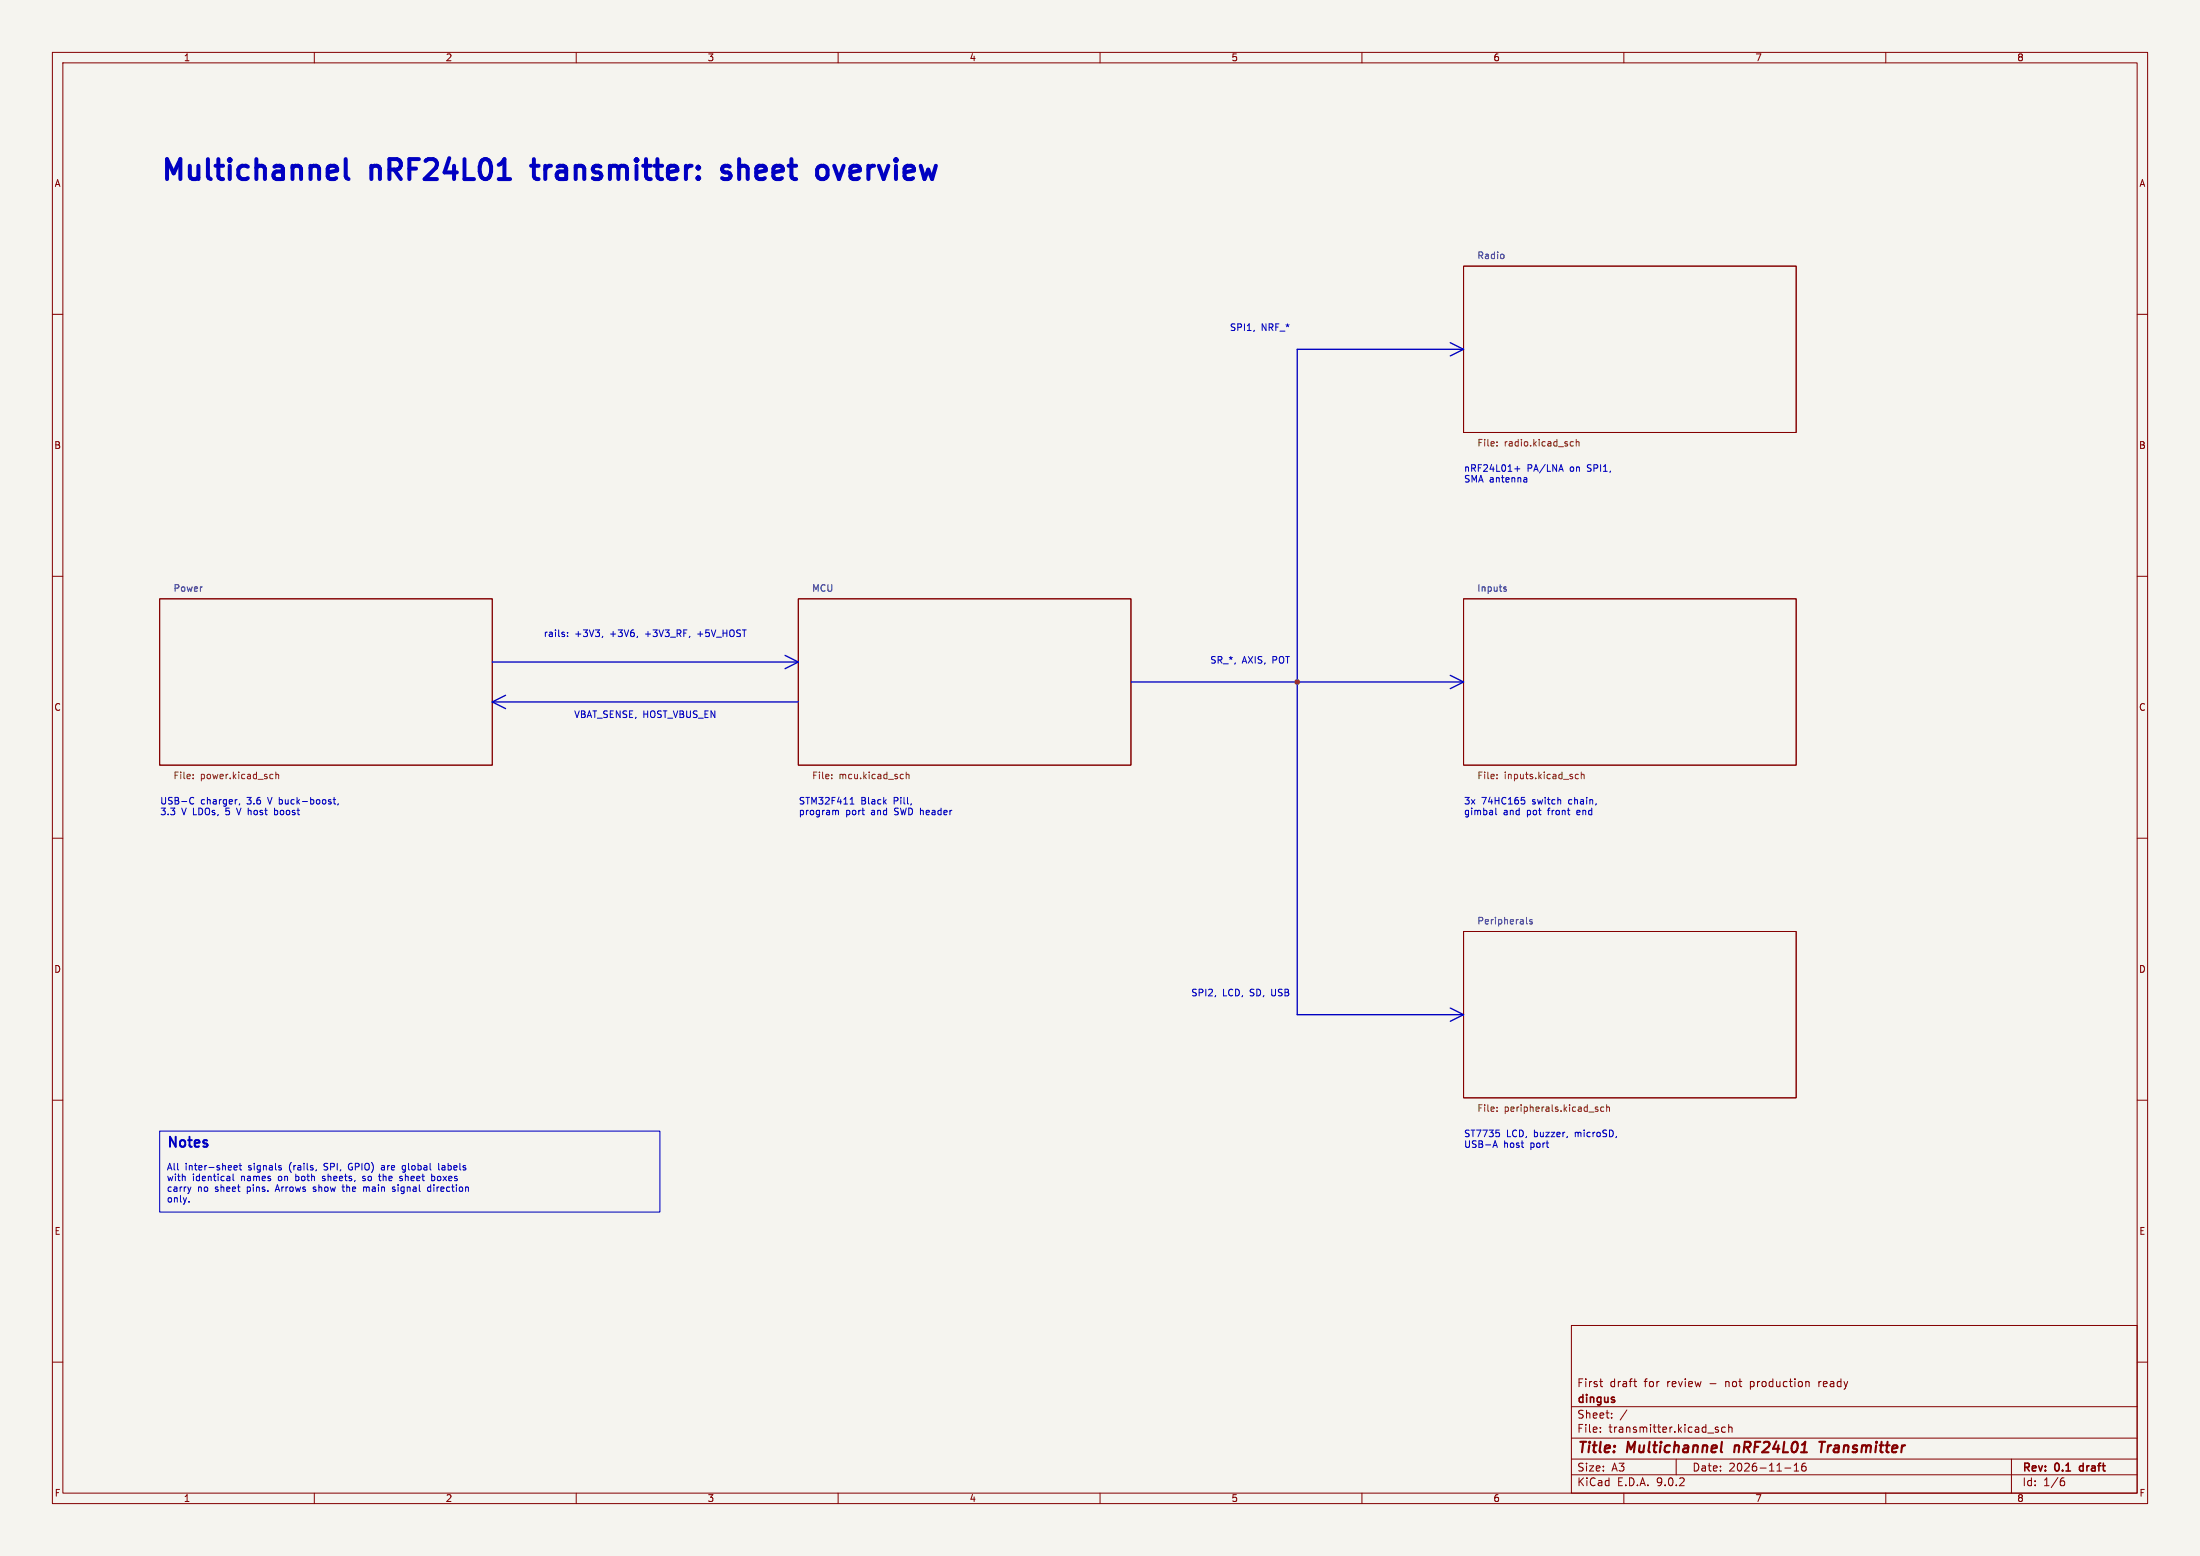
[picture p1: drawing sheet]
<svg xmlns="http://www.w3.org/2000/svg" width="420mm" height="297mm" viewBox="0 0 420 297" stroke-linecap="round" stroke-linejoin="round" font-family="sans-serif">
<path d="M0 0h420v297h-420z" fill="#f5f4ef" stroke="#f5f4ef" stroke-width=".19"/>
<g fill="none" stroke="#840000" stroke-width=".19">
<path d="M10 10h400v277h-400zM12 12h396v273h-396zM60 10v2M110 10v2M160 10v2M210 10v2M260 10v2M310 10v2M360 10v2M279.4 50.8h63.5v31.8h-63.5zM10 60h2M408 60h2"/>
<path d="M10 110h2M30.5 114.3h63.5v31.8h-63.5zM152.4 114.3h63.5v31.8h-63.5zM279.4 114.3h63.5v31.8h-63.5zM408 110h2M10 160h2M408 160h2M279.4 177.8h63.5v31.8h-63.5zM10 210h2M408 210h2M300 253h108v32h-108zM10 260h2"/>
<path d="M300 278.5h108M300 274.5h108M300 268.5h108M305.4 263.7h.5M305.5 273.2v.2M305.5 272.5v.1M305.7 264.6l.2 .1M307.7 270.5v.2M307.7 269.8v.1M310.6 269.1l-1.3 1.9M311.9 263.7h.5M312.1 264.5l.3 .2"/>
<path d="M320 278.5v3M328 272.5l-.3-.1-.3 .2 .1 .2 .5 .2v.3h-.6M329.4 272.5l-.5-.1-.2 .3 .1 .6h.6M330 272.5l.2-.1 .4 .1 .1 .9M330 271.9v1.5M342.5 279.7l.4-.4v1.5M344.7 279.3a.59 .59 0 0 0-.8 .6v.6l.2 .2 .4 .1 .2-.2 .1-.5-.1-.2h-.5l-.3 .2M344.9 263.7l.4 .1 .1 .1v.8M347.2 263.7v1M347.4 263.8l-.2 .2M384 278.5v6.5M408 260h2"/>
<path d="M60 285v2M110 285v2M160 285v2M210 285v2M260 285v2M300 281.5h108M310 285v2M340.7 280.2h1.2M342.5 280.8h.9M360 285v2M393.6 282.7h.4l.2 .2-.1 .5-.5 .2M394 282.1l-.4 .1"/>
</g>
<path d="M397 279.9v.7" fill="none" stroke="#840000" stroke-width=".3"/>
<path d="M331.2 275.9l-.2 1.3M347.3 275.2h1.1M347.9 275.2l-.3 2" fill="none" stroke="#840000" stroke-width=".4"/>
<path d="M287.1 48.6v.6M287.2 112.4l.3 .1 .1 .2-.4 .2M287.2 112l.3 .1M291.4 176.2l.2 .2M292.5 175.6l-.3-.1-.2 .2 .1 .2 .4 .1v.3h-.5" fill="none" stroke="#006464" stroke-width=".19"/>
<g fill="none" stroke="#725600" stroke-width=".19">
<path d="M285.8 85v.1M285.8 84.4v.1M299.9 85.1h.5M299.9 84.4h.5M300.9 84.4l.2-.1 .3 .1 .1 .7M300.9 83.9v1.2M36.9 148.5v.1M36.9 147.9v.1M51.7 147.8l.4 .1M52.1 148.6h-.4M52.7 147.9l.1-.1 .3 .1 .1 .7M52.7 147.4v1.2"/>
<path d="M158.8 148.5v.1M158.8 147.9v.1M172.3 147.8l.2 .1M172.5 148.6h-.2M173 147.9l.2-.1 .3 .1v.7M173 147.4v1.2M285.8 147.9v.1M285.8 148.5v.1M300.7 148.4l.3 .2h.3M301.3 147.9l-.3-.1-.3 .2M301.9 147.9l.2-.1 .3 .1v.7M301.9 147.4v1.2"/>
<path d="M285.8 211.4v.1M285.8 212v.1M304.7 211.7l.3 .1 .1 .2-.4 .1M304.7 211.3l.3 .1M306.2 211.4l-.4-.1-.2 .2 .1 .6h.5M306.7 211.4l.2-.1 .3 .1 .1 .7M306.7 210.9v1.2"/>
</g>
<path d="M276.9 65.4l2.5 1.3-2.5 1.2M279.4 66.7h-31.8v127h31.8M94 126.4h58.4M94 134h58.4M96.5 132.7l-2.5 1.3 2.5 1.3M149.9 125.1l2.5 1.3-2.5 1.2M215.9 130.2h63.5M276.9 128.9l2.5 1.3-2.5 1.2M276.9 192.4l2.5 1.3-2.5 1.2" fill="none" stroke="#0000c2" stroke-width=".25"/>
<path d="M33.5 217v1.9l-1-1.9v1.9M36.2 217v1.6" fill="none" stroke="#0000c2" stroke-width=".38"/>
<g fill="none" stroke="#0000c2" stroke-width=".19">
<path d="M289.2 89.5h.9M289.7 89v1M291.1 91.2l.4 .2v.6M291.5 92h-.4M291.5 91.5h-.4M298 88.7l.4 1.3M108.3 121.4v.1M108.3 120.7v.1M115.1 121.4l-.2 .3M121.7 121.4l-.1 .2M36.4 152.3h.6M37 153.4h-.6"/>
<path d="M45.2 152.6h.1M45.2 154.2l.4 1.3M45.8 153.4l-.2 .3M52.4 154.2v1.3M52.4 155.5h.4M63.6 152.6h.5M63.8 152.2v1.1l.3 .2M64.6 153.4l-.2 .3M159.5 154.7v.2M159.5 154.9v.6M159.5 154.9l.2-.2h.3l.1 .8M162.3 153.5h.7"/>
<path d="M162.3 152.6l.4-.4v1.3M285.5 154.2v1.1l.2 .2M290.4 152.2h.7M290.6 152.7h.3l.2 .2v.5l-.5 .1M285 219l.4-1.3 .5 1.3M285.1 218.7h.6M285.6 215.7h.6M286 216.2l.3 .2v.3l-.3 .3M299.2 216.9v.2M36.1 229.3v.2M36.4 226.6l-.3 .8M43.7 224.5l.2 .2v.7"/>
<path d="M43.9 225.3l-.4 .1M43.9 224.8l-.4 .1M44.5 224.1v1.1l.2 .2M44.7 222.9l.6-.1-.1-.3h-.3l-.2 .2v.6h.5M45.6 222.5h.5M45.8 222.1v1l.3 .2M53.6 222.9l.1 .2-.1 .2M53.6 222.5h.1M59.8 227.4h.1M60 226.6l-.2 .1 .2 .3M60.4 223.3l-.1 .2M61.5 225.3l.2 .1"/>
<path d="M61.7 224.5l-.2 .2 .2 .2M65.5 226.1v1.1l.3 .2M66.7 222.1l-.2 .5 .2 .7M69.2 225.3l.4 .1M69.2 224.7l.1 .2h.3M69.4 226.6v.8M69.4 226.7l.4-.1 .1 .1M72.2 224.5h.5M72.4 224.1v1.1M72.5 225.3l.2 .1M73.2 222.5h-.3M73.3 222.8h-.3l-.2 .2 .1 .3h.4"/>
<path d="M75.4 226.6h-.3l-.2 .1 .1 .2 .4 .1v.4h-.5M76.4 224.9l.4 .2v.2l-.4 .1M76.4 224.6h.4M77.3 223.6l-.2 .1h-.3M77.4 222.5h-.4l-.2 .2 .1 .6h.5M82.2 226.6h-.3l-.3 .2 .1 .6h.5M82.2 226.1v1.3M83 224.6v.6l-.2 .2-.4-.1M83.7 222.1v1l.2 .2M84.5 222.5h-.1M84.5 222.8l-.2 .2 .2 .3"/>
</g>
<g fill="none" stroke="#0000c2" stroke-width=".76">
<path d="M31.9 34.2v-3.8l1.3 2.7 1.2-2.7v3.8M39.7 30.4v3.2M41.7 30.4v3.2M43.9 30.4l-.2 .2 .2 .1M43.9 30.4l.1 .2-.1 .1M43.9 30.4v.3M48.9 30.4v3.8M66 30.4v3.2l.2 .4 .3 .2M76.3 30.7l-.5-.3h-1.5v3.8M80 30.4h-1.8v3.8M81.2 30.7l.6-.3h.9l.5 .3M85.8 30.2l-.9 2.7"/>
<path d="M88.7 30.4v3.8M91.9 30.7a.88 .88 0 0 1 1.5 0M95.2 34.2h2.2M95.9 30.9l.4-.5v3.8M101.4 31.6h1.4M101.9 30.4v3.2M121.5 30.4l-.2 .2 .2 .1M121.5 30.4l.2 .2-.2 .1M121.5 30.4v.3M123.3 30.4v3.2M125.5 30.4v3.2M139.3 31.8l-.4-.2h-.5l-.4 .2-.2 .4 .2 .5 1.3 .4 .2 .4-.2 .5-.4 .2h-.7l-.4-.2"/>
<path d="M141.1 30.4v3.8M151.1 30.4v3.2M156.7 31.6a1.03 1.03 0 0 1 1.3 .8v1.1a1.03 1.03 0 0 1-1.3 .7M171 30.4l-.1 .2 .1 .1M171 30.4l.2 .2-.2 .1M171 30.4v.3"/>
</g>
<path d="M30.5 215.9h95.5v15.5h-95.5z" fill="none" stroke="#0000c2" stroke-width=".2"/>
<circle cx="247.6" cy="130.2" r=".46" fill="#009600" stroke="#009600" stroke-width=".19"/>
<g font-size="5.3" fill="#0000c2">
<text x="30.5" y="36.3">Multichannel</text>
<text x="71" y="36.3">nRF24L01</text>
<text x="103.6" y="36.3">transmitter:</text>
<text x="141.2" y="36.3">sheet</text>
<text x="160.9" y="36.3">overview</text>
</g>
<g font-size="2.8" fill="#840000">
<text x="301" y="277.9">Title:</text>
<text x="310.6" y="277.9">Multichannel</text>
<text x="331.9" y="277.9">nRF24L01</text>
<text x="349" y="277.9">Transmitter</text>
</g>
<text font-size="2.7" fill="#0000c2" x="31.7" y="220">Notes</text>
<g font-size="2.1" fill="#840000">
<text x="301" y="268.2">dingus</text>
<text x="301" y="265">First</text>
<text x="307.3" y="265">draft</text>
<text x="313.9" y="265">for</text>
<text x="318.4" y="265">review</text>
<text x="326.6" y="265">-</text>
<text x="329.8" y="265">not</text>
<text x="334.6" y="265">production</text>
<text x="347.9" y="265">ready</text>
<text x="301" y="273.7">File:</text>
<text x="301" y="271">Sheet:</text>
<text x="307.1" y="273.7">transmitter.kicad_sch</text>
<text x="301" y="281.1">Size:</text>
<text x="307.6" y="281.1">A3</text>
<text x="323" y="281.1">Date:</text>
<text x="330" y="281.1">2026-11-16</text>
<text x="386" y="281.3">Rev:</text>
<text x="392.4" y="281.3">0.1</text>
<text x="397.7" y="281.3">draft</text>
<text x="301" y="283.9">KiCad</text>
<text x="308.7" y="283.9">E.D.A.</text>
<text x="316.3" y="283.9">9.0.2</text>
<text x="386" y="283.9">Id:</text>
<text x="390.1" y="283.9">1/6</text>
</g>
<g font-size="1.8" fill="#840000">
<text x="35" y="11.9">1</text>
<text x="85" y="11.9">2</text>
<text x="135" y="11.9">3</text>
<text x="185" y="11.9">4</text>
<text x="235" y="11.9">5</text>
<text x="285" y="11.9">6</text>
<text x="335" y="11.9">7</text>
<text x="385" y="11.9">8</text>
<text x="10.3" y="35.9">A</text>
<text x="408.3" y="35.9">A</text>
<text x="10.3" y="85.9">B</text>
<text x="408.2" y="85.9">B</text>
<text x="10.3" y="135.9">C</text>
<text x="408.2" y="135.9">C</text>
<text x="10.3" y="185.9">D</text>
<text x="408.2" y="185.9">D</text>
<text x="10.3" y="235.9">E</text>
<text x="408.3" y="235.9">E</text>
<text x="10.3" y="285.9">F</text>
<text x="35" y="286.9">1</text>
<text x="85" y="286.9">2</text>
<text x="135" y="286.9">3</text>
<text x="185" y="286.9">4</text>
<text x="235" y="286.9">5</text>
<text x="285" y="286.9">6</text>
<text x="335" y="286.9">7</text>
<text x="385" y="286.9">8</text>
<text x="408.3" y="285.9">F</text>
</g>
<g font-size="1.8" fill="#006464">
<text x="281.9" y="49.5">Radio</text>
<text x="33" y="113">Power</text>
<text x="154.9" y="113">MCU</text>
<text x="281.9" y="113">Inputs</text>
<text x="281.9" y="176.5">Peripherals</text>
</g>
<g font-size="1.8" fill="#0000c2">
<text x="234.7" y="63.3">SPI1,</text>
<text x="240.8" y="63.3">NRF_*</text>
<text x="279.4" y="90.4">nRF24L01+</text>
<text x="279.4" y="92.4">SMA antenna</text>
<text x="291.5" y="90.4">PA/LNA</text>
<text x="299.8" y="90.4">on</text>
<text x="303.3" y="90.4">SPI1,</text>
<text x="103.7" y="121.7">rails:</text>
<text x="109.7" y="121.7">+3V3,</text>
<text x="116.6" y="121.7">+3V6,</text>
<text x="123.4" y="121.7">+3V3_RF,</text>
<text x="133.6" y="121.7">+5V_HOST</text>
<text x="230.9" y="126.8">SR_*,</text>
<text x="237.1" y="126.8">AXIS,</text>
<text x="243" y="126.8">POT</text>
<text x="109.5" y="137.4">VBAT_SENSE, HOST_VBUS_EN</text>
<text x="30.5" y="153.9">USB-C</text>
<text x="30.5" y="155.9">3.3</text>
<text x="34.7" y="155.9">V LDOs,</text>
<text x="38.3" y="153.9">charger,</text>
<text x="43.4" y="155.9">5</text>
<text x="45.7" y="155.9">V host</text>
<text x="47.3" y="153.9">3.6</text>
<text x="51.5" y="153.9">V buck-boost,</text>
<text x="53.2" y="155.9">boost</text>
<text x="152.4" y="153.9">STM32F411</text>
<text x="152.4" y="155.9">program</text>
<text x="161.4" y="155.9">port</text>
<text x="164.3" y="153.9">Black</text>
<text x="166.4" y="155.9">and</text>
<text x="170.7" y="153.9">Pill,</text>
<text x="171" y="155.9">SWD header</text>
<text x="279.4" y="153.9">3x</text>
<text x="279.4" y="155.9">gimbal</text>
<text x="282.8" y="153.9">74HC165</text>
<text x="287" y="155.9">and</text>
<text x="291.6" y="155.9">pot</text>
<text x="292.6" y="153.9">switch</text>
<text x="295.8" y="155.9">front</text>
<text x="299.7" y="153.9">chain,</text>
<text x="301.5" y="155.9">end</text>
<text x="227.3" y="190.2">SPI2,</text>
<text x="233.4" y="190.2">LCD,</text>
<text x="238.7" y="190.2">SD,</text>
<text x="243" y="190.2">USB</text>
<text x="279.4" y="217.4">ST7735</text>
<text x="279.4" y="219.4">USB-A</text>
<text x="287" y="219.4">host</text>
<text x="287.6" y="217.4">LCD,</text>
<text x="292.3" y="219.4">port</text>
<text x="292.9" y="217.4">buzzer,</text>
<text x="300.9" y="217.4">microSD,</text>
<text x="31.7" y="223.7">All</text>
<text x="31.7" y="225.8">with</text>
<text x="31.7" y="227.8">carry</text>
<text x="35.3" y="223.7">inter-sheet</text>
<text x="36.7" y="225.8">identical</text>
<text x="37.7" y="227.8">no</text>
<text x="41.2" y="227.8">sheet</text>
<text x="46.1" y="225.8">names</text>
<text x="47.4" y="227.8">pins.</text>
<text x="47.5" y="223.7">signals</text>
<text x="53.1" y="227.8">Arrows</text>
<text x="53.4" y="225.8">on</text>
<text x="55.5" y="223.7">(rails,</text>
<text x="56.9" y="225.8">both</text>
<text x="60.5" y="227.8">show</text>
<text x="62.2" y="225.8">sheets,</text>
<text x="62.3" y="223.7">SPI,</text>
<text x="66.3" y="227.8">the</text>
<text x="67.2" y="223.7">GPIO)</text>
<text x="70.1" y="225.8">so</text>
<text x="70.4" y="227.8">main</text>
<text x="73.4" y="225.8">the</text>
<text x="73.7" y="223.7">are</text>
<text x="76.2" y="227.8">signal</text>
<text x="77.6" y="225.8">sheet</text>
<text x="77.9" y="223.7">global</text>
<text x="83.1" y="227.8">direction</text>
<text x="83.8" y="225.8">boxes</text>
<text x="85" y="223.7">labels</text>
<text x="31.7" y="229.9">only.</text>
</g>
<g font-size="1.8" fill="#725600">
<text x="281.9" y="85.5">File:</text>
<text x="287.2" y="85.5">radio.kicad_sch</text>
<text x="33" y="149">File:</text>
<text x="38.2" y="149">power.kicad_sch</text>
<text x="154.9" y="149">File:</text>
<text x="160.2" y="149">mcu.kicad_sch</text>
<text x="281.9" y="149">File:</text>
<text x="287.2" y="149">inputs.kicad_sch</text>
<text x="281.9" y="212.5">File:</text>
<text x="287.2" y="212.5">peripherals.kicad_sch</text>
</g>
</svg>
